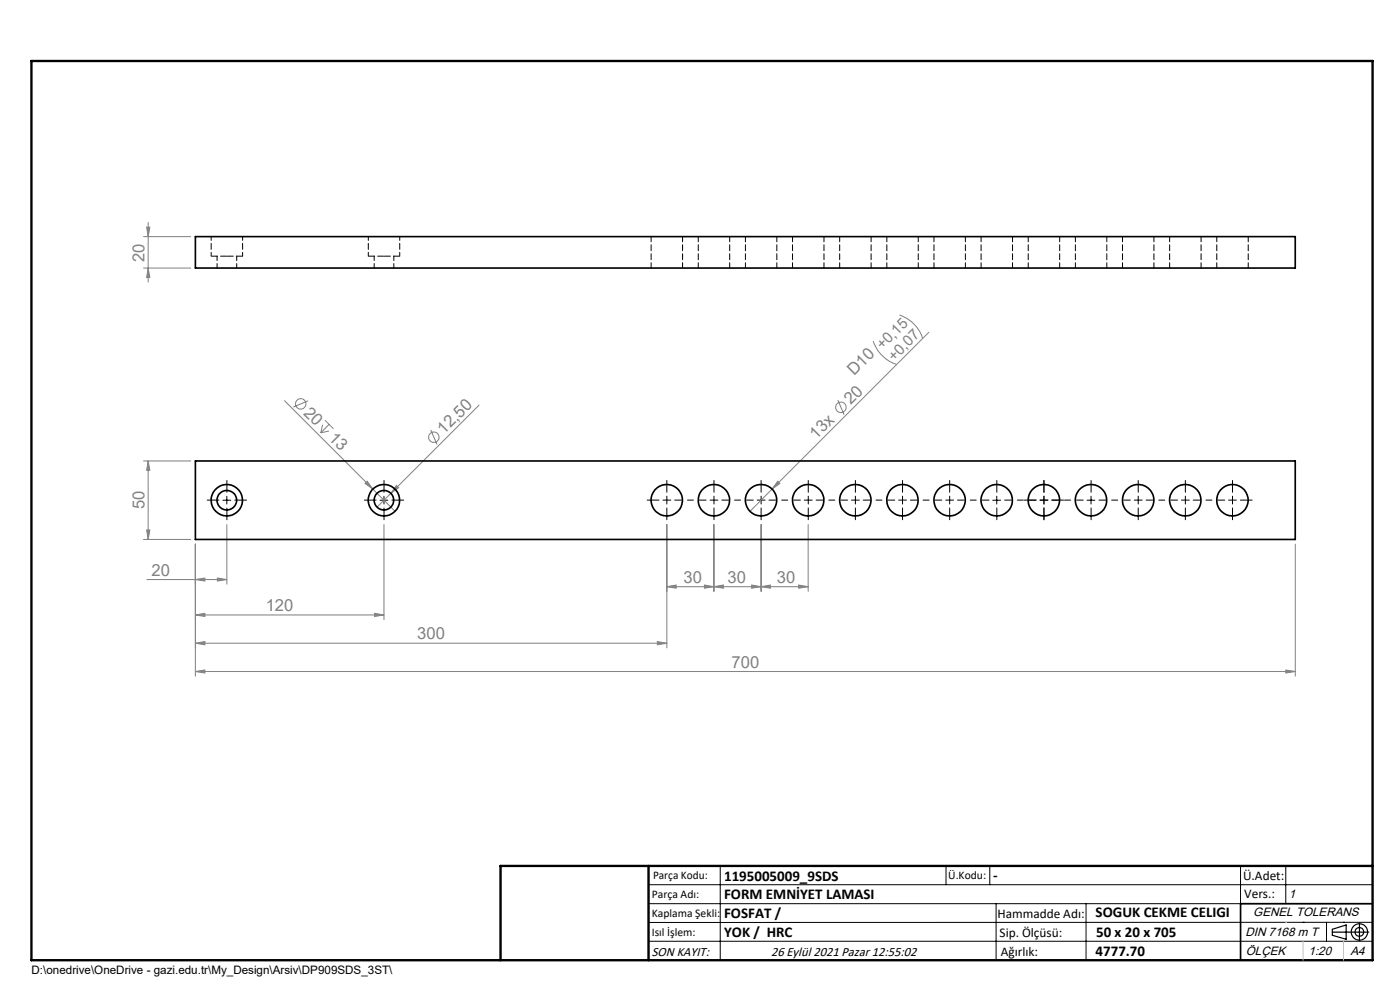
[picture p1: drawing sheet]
<svg xmlns="http://www.w3.org/2000/svg" width="297mm" height="210mm" viewBox="0 0 297 210" stroke-linecap="round" stroke-linejoin="round" font-family="sans-serif">
<g fill="none" stroke="#808080" stroke-width=".21">
<path d="M30.4 50.2h10.1M30.4 56.9h10.1M31.1 48.2h.7l-.4 2zM31.4 47.2v12.7M31.4 56.9l.4 2h-.7zM185.2 72.4a7.9 7.9 0 0 0 4.9 4.9M190.8 66.8a7.9 7.9 0 0 1 4.9 4.9M197.1 70.5l-33.3 33.2M30.4 97.8h10.1M31.4 97.8v16.6M31.4 97.8l.4 2h-.7zM60.4 85l23.4 23.5"/>
<path d="M65.4 85l-3.2 1.4M68.4 90.1l-.3 1.7M68.9 89.1l1.8 1.8M69.8 91.4l-1.7 .4M69.8 90l-1.7 1.8M91.4 91.2l1.3 3.1M101.6 85.9l-21.6 21.7M177.7 84.8l1.4 3.2M30.4 114.4h10.1M31.1 112.4h.7l-.4 2zM41.5 115.4v28M48.1 111.3v12.6"/>
<path d="M77.4 102.5l.5-.4 1.2 1.6zM81.5 111.3v20.1M84.1 103l.5 .5-1.7 1.1zM141.5 111.3v26.1M151.4 111.3v14.1M161.5 111.3v14.1M163.8 103.7l-4.7 4.8M165 102.1l.5 .4-1.7 1.2zM171.5 111.3v14.1M274.8 115.4v28M31.2 122.9h16.9M41.5 122.9l2-.3v.7z"/>
<path d="M41.5 130.4l2-.3v.7zM41.5 130.4h40M41.5 136.4l2-.3v.7zM41.5 136.4h100M46.1 122.6l2 .3-2 .4zM79.4 130.1l2.1 .3-2.1 .4zM139.5 136.1l2 .3-2 .4zM141.5 124.5l1.9-.4v.7zM141.5 124.5h30M149.4 124.1l2 .4-2 .3zM151.4 124.5l2.1-.4v.7zM159.5 124.1l2 .4-2 .3z"/>
<path d="M161.5 124.5l1.9-.4v.7zM169.4 124.1l2.1 .4-2.1 .3zM41.5 142.4l2-.3v.7zM41.5 142.4h233.3M272.8 142.1l2 .3-2 .4z"/>
<circle cx="63.8" cy="85.7" r="1.09"/>
<circle cx="92" cy="92.7" r="1.1"/>
<circle cx="178.4" cy="86.4" r="1.1"/>
</g>
<g fill="none" stroke="#000" stroke-width=".25">
<path d="M282.6 197.7h7.8M282.6 197.1l3-.9v3l-3-.8zM288.4 195.8v3.8M106.2 203.7h185"/>
<circle cx="288.4" cy="197.7" r="1.74"/>
<circle cx="288.4" cy="197.7" r=".93"/>
</g>
<g fill="none" stroke="#000" stroke-width=".21" stroke-dasharray="15.2 1.3 1.3 1.3">
<path d="M46.5 106.1h-2.5M48.1 104.4v-2.5M48.1 107.8v2.5M49.8 106.1h2.5M79.8 106.1h-2.5M81.5 104.4v-2.5M81.5 107.8v2.5M83.1 106.1h2.5M139.8 106.1h-2.5M141.5 106.1v-.8M141.5 106.1h-.9M141.5 106.1v.8"/>
<path d="M141.5 106.1h.8M141.5 104.4v-2.5M141.5 107.8v2.5M151.5 106.1v-.8M151.5 106.1h-.9M151.5 106.1v.8M151.5 106.1h.8M151.5 104.4v-2.5M151.5 107.8v2.5M161.5 106.1v-.8M161.5 106.1h-.9M161.5 106.1v.8"/>
<path d="M161.5 106.1h.8M161.5 104.4v-2.5M161.5 107.8v2.5M171.5 106.1v-.8M171.5 106.1h-.9M171.5 106.1v.8M171.5 106.1h.8M171.5 104.4v-2.5M171.5 107.8v2.5M181.5 106.1v-.8M181.5 106.1h-.9M181.5 106.1v.8"/>
<path d="M181.5 106.1h.8M181.5 104.4v-2.5M181.5 107.8v2.5M191.5 106.1v-.8M191.5 106.1h-.9M191.5 106.1v.8M191.5 106.1h.8M191.5 104.4v-2.5M191.5 107.8v2.5M201.5 106.1v-.8M201.5 106.1h-.9M201.5 106.1v.8"/>
<path d="M201.5 106.1h.8M201.5 104.4v-2.5M201.5 107.8v2.5M211.5 104.4v-2.5M211.5 107.8v2.5M219.8 106.1h-2.5M221.5 106.1v-.8M221.5 106.1h-.9M221.5 106.1v.8M221.5 106.1h.8M221.5 104.4v-2.5M221.5 107.8v2.5"/>
<path d="M223.1 106.1h2.5M231.5 107.8v2.5M231.5 104.4v-2.5M241.5 106.1v.8M241.5 106.1h.8M241.5 106.1v-.8M241.5 106.1h-.9M241.5 107.8v2.5M241.5 104.4v-2.5M251.5 106.1v.8M251.5 106.1h.8M251.5 106.1v-.8"/>
<path d="M251.5 106.1h-.9M251.5 107.8v2.5M251.5 104.4v-2.5M261.5 106.1v.8M261.5 106.1h.8M261.5 106.1v-.8M261.5 106.1h-.9M261.5 107.8v2.5M261.5 104.4v-2.5M263.1 106.1h2.5"/>
</g>
<path d="M143.1 106.1h6.7M153.1 106.1h6.7M163.1 106.1h6.7M173.1 106.1h6.7M183.1 106.1h6.7M193.1 106.1h6.7M203.1 106.1h6.7M213.1 106.1h6.7M229.8 106.1h-6.7M239.8 106.1h-6.7M249.8 106.1h-6.7M259.8 106.1h-6.7" fill="none" stroke="#000" stroke-width=".21" stroke-dasharray="15.2 1.3 1.3 1.3" stroke-dashoffset="13.8"/>
<g fill="none" stroke="#000" stroke-width=".21">
<path d="M47.3 106.1h1.7M48.1 105.3v1.6M80.6 106.1h1.7M81.5 105.3v1.6M210.6 106.1h1.7M211.5 105.3v1.6M230.6 106.1h1.7M231.5 105.3v1.6M137.6 187.7h153.6M137.6 191.7h153.6M137.6 199.7h153.6M152.8 183.7v20"/>
<path d="M200.7 183.7v4M210 183.7v4M211.3 191.7v12M230.4 191.7v12M263.2 183.7v20M272.8 183.7v8M276.4 195.6h.1M281.4 195.6v4.1M285 195.6h.1M291.2 195.6l-153.6 .1"/>
</g>
<path d="M291.2 191.7h-28v12" fill="none" stroke="#000" stroke-width=".35"/>
<path d="M6.7 12.9h284.5v190.8h-284.5zM137.6 183.7v20M291.2 183.7h-185v20" fill="none" stroke="#000" stroke-width=".5"/>
<path d="M276.4 199.7v4M285 199.7v4" fill="none" stroke="#c0c0c0" stroke-width=".21"/>
<path d="M272.8 195.6h.1" fill="none" stroke="#c0c0c0" stroke-width=".25"/>
<g fill="#808080">
<path d="M77.4 102.5l.5-.4 1.2 1.6z"/>
<path d="M165 102.1l.5 .4-1.7 1.2z"/>
<path d="M84.1 103l.5 .5-1.7 1.1z"/>
<path d="M46.1 122.6l2 .3-2 .4zM41.5 122.9l2-.3v.7zM79.4 130.1l2.1 .3-2.1 .4zM41.5 130.4l2-.3v.7z"/>
<path d="M161.5 124.5l1.9-.4v.7zM169.4 124.1l2.1 .4-2.1 .3zM41.5 136.4l2-.3v.7zM139.5 136.1l2 .3-2 .4zM141.5 124.5l1.9-.4v.7zM149.4 124.1l2 .4-2 .3zM151.4 124.5l2.1-.4v.7zM159.5 124.1l2 .4-2 .3z"/>
<path d="M41.5 142.4l2-.3v.7zM272.8 142.1l2 .3-2 .4z"/>
<path d="M31.4 97.8l.4 2h-.7zM31.1 112.4h.7l-.4 2zM31.1 48.2h.7l-.4 2zM31.4 56.9l.4 2h-.7z"/>
</g>
<g fill="none" stroke="#000" stroke-width=".35">
<path d="M41.5 50.2h233.3v6.7h-233.3zM41.5 97.8h233.3v16.6h-233.3z"/>
<circle cx="48.1" cy="106.1" r="2.09"/>
<circle cx="48.1" cy="106.1" r="3.3"/>
<circle cx="81.4" cy="106.1" r="2.09"/>
<circle cx="81.5" cy="106.1" r="3.3"/>
<circle cx="141.4" cy="106.1" r="3.3"/>
<circle cx="151.4" cy="106.1" r="3.3"/>
<circle cx="161.4" cy="106.1" r="3.3"/>
<circle cx="171.4" cy="106.1" r="3.3"/>
<circle cx="181.5" cy="106.1" r="3.3"/>
<circle cx="191.5" cy="106.1" r="3.3"/>
<circle cx="201.5" cy="106.1" r="3.3"/>
<circle cx="211.5" cy="106.1" r="3.3"/>
<circle cx="221.4" cy="106.1" r="3.3"/>
<circle cx="231.5" cy="106.1" r="3.3"/>
<circle cx="241.4" cy="106.1" r="3.3"/>
<circle cx="251.5" cy="106.1" r="3.3"/>
<circle cx="261.4" cy="106.1" r="3.3"/>
</g>
<path d="M44.8 54.3h3.3M48.1 54.3h3.4M78.1 54.3h3.4M81.5 54.3h3.3" fill="none" stroke="#000" stroke-width=".21" stroke-dasharray="1.3 .6" stroke-dashoffset="-.1"/>
<g fill="none" stroke="#000" stroke-width=".21" stroke-dasharray="1.3 .6" stroke-dashoffset=".2">
<path d="M138.1 50.2v6.6M144.8 56.8v-6.6M148.1 50.2v6.6M154.8 56.8v-6.6M158.1 50.2v6.6M164.8 56.8v-6.6M168.1 50.2v6.6M174.8 56.8v-6.6M178.1 50.2v6.6M184.8 56.8v-6.6M188.1 50.2v6.6M194.8 56.8v-6.6"/>
<path d="M198.1 50.2v6.6M204.8 56.8v-6.6M208.1 50.2v6.6M214.8 56.8v-6.6M218.1 50.2v6.6M224.8 56.8v-6.6M228.1 50.2v6.6M234.8 56.8v-6.6M238.1 50.2v6.6M244.8 56.8v-6.6M248.1 50.2v6.6M254.8 56.8v-6.6"/>
<path d="M258.1 50.2v6.6M264.8 56.8v-6.6"/>
</g>
<path d="M44.8 50.2v4.1M51.5 54.3v-4.1M78.1 50.2v4.1M84.8 54.3v-4.1" fill="none" stroke="#000" stroke-width=".21" stroke-dasharray="1.3 .6" stroke-dashoffset=".5"/>
<path d="M46.1 54.3v2.5M50.2 56.8v-2.5M79.4 54.3v2.5M83.6 56.8v-2.5" fill="none" stroke="#000" stroke-width=".21" stroke-dasharray="1.3 .6" stroke-dashoffset=".3"/>
<g font-size="3.5" fill="#808080">
<text x="30.7" y="55.6" transform="rotate(-90 30.7 55.6)">20</text>
<text x="181.2" y="79.8" transform="rotate(-45 181.2 79.8)">D10 +0,15</text>
<text x="64.3" y="87.8" transform="rotate(45 64.3 87.8)">20</text>
<text x="180.5" y="85.9" transform="rotate(-45 180.5 85.9)">20</text>
<text x="69.5" y="93.1" transform="rotate(45 69.5 93.1)">13</text>
<text x="94.2" y="92.3" transform="rotate(-45 94.2 92.3)">12,50</text>
<text x="173.2" y="93.3" transform="rotate(-45 173.2 93.3)">13x</text>
<text x="30.7" y="107.9" transform="rotate(-90 30.7 107.9)">50</text>
<text x="32.1" y="122.1">20</text>
<text x="145" y="123.6">30</text>
<text x="154.3" y="123.6">30</text>
<text x="164.8" y="123.6">30</text>
<text x="56.4" y="129.6">120</text>
<text x="88.5" y="135.6">300</text>
<text x="155.2" y="141.6">700</text>
</g>
<text font-size="3.2" fill="#808080" x="189.7" y="76.8" transform="rotate(-45 189.7 76.8)">+0,07</text>
<g font-size="3.2">
<text x="153.6" y="186.8">1195005009_9SDS</text>
<text x="153.6" y="190.8">FORM EMNİYET LAMASI</text>
<text x="210.7" y="186.6">-</text>
<text x="153.6" y="194.8">FOSFAT /</text>
<text x="232.4" y="194.5">SOGUK CEKME CELIGI</text>
<text x="153.6" y="198.8">YOK / HRC</text>
<text x="232.4" y="202.8">4777.70</text>
<text x="232.5" y="198.8">50 x 20 x 705</text>
</g>
<g font-size="2.8">
<text x="263.7" y="186.7">Ü.Adet:</text>
<text x="263.9" y="190.5">Vers.:</text>
<text x="211.6" y="194.8">Hammadde Adı:</text>
<text x="138.3" y="202.8">SON KAYIT:</text>
<text x="163.6" y="202.8">26 Eylül 2021 Pazar 12:55:02</text>
<text x="212.1" y="198.7">Sip. Ölçüsü:</text>
<text x="212.3" y="202.7">Ağırlık:</text>
</g>
<g font-size="2.6">
<text x="273.4" y="190.4">1</text>
<text x="265.9" y="194.4">GENEL TOLERANS</text>
<text x="264.2" y="198.5">DIN 7168 m T</text>
<text x="264.3" y="202.6">ÖLÇEK</text>
<text x="277.6" y="202.6">1:20</text>
<text x="286.5" y="202.6">A4</text>
</g>
<g font-size="2.5">
<text x="138.3" y="190.5">Parça Adı:</text>
<text x="138.5" y="186.5">Parça Kodu:</text>
<text x="201.2" y="186.5">Ü.Kodu:</text>
<text x="138.3" y="194.5">Kaplama Şekli:</text>
<text x="138.3" y="198.6">Isıl İşlem:</text>
<text x="6.7" y="206.7">D:\onedrive\OneDrive - gazi.edu.tr\My_Design\Arsiv\DP909SDS_3ST\</text>
</g>
</svg>
